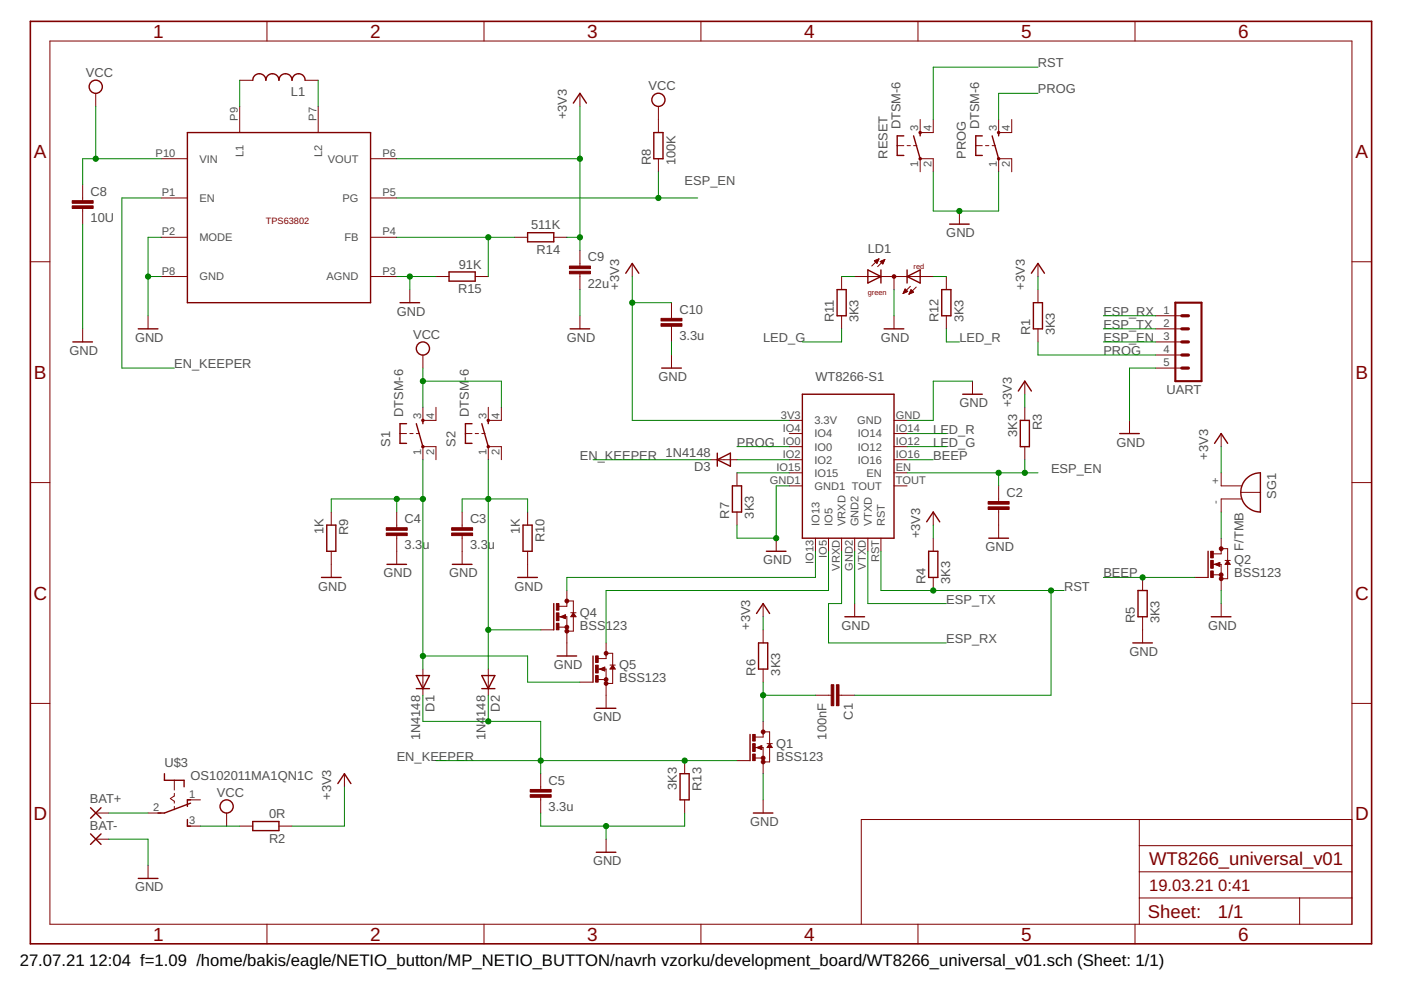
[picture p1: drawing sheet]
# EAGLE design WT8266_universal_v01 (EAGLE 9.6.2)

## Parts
BAT+  2,54/1,0  [2,54/1,0]
BAT-  2,54/1,0  [2,54/1,0]
C1  100nF  C-EUC0805  [C0805]
C2  C-EUC0805  [C0805]
C3  3.3u  C-EUC0805  [C0805]
C4  3.3u  C-EUC0805  [C0805]
C5  3.3u  C-EUC0805  [C0805]
C8  10U  C-EUC0805  [C0805]
C9  22u  C-EUC0805  [C0805]
C10  3.3u  C-EUC0805  [C0805]
D1  1N4148  [0805]
D2  1N4148  [0805]
D3  1N4148  [0805]
L1  L-USL2825P  [L2825P]
LD1  DUOLED-RG-C3MM  [DUOLED-A-3MM]
PROG  DTSM-6  [DTSM-6]
Q1  BSS123  [SOT23]
Q2  BSS123  [SOT23]
Q4  BSS123  [SOT23]
Q5  BSS123  [SOT23]
R1  3K3  R-EU_R0805  [R0805]
R2  0R  R-EU_R0805  [R0805]
R3  3K3  R-EU_R0805  [R0805]
R4  3K3  R-EU_R0805  [R0805]
R5  3K3  R-EU_R0805  [R0805]
R6  3K3  R-EU_R0805  [R0805]
R7  3K3  R-EU_R0805  [R0805]
R8  100K  R-EU_R0805  [R0805]
R9  1K  R-EU_R0805  [R0805]
R10  1K  R-EU_R0805  [R0805]
R11  3K3  R-EU_R0805  [R0805]
R12  3K3  R-EU_R0805  [R0805]
R13  3K3  R-EU_R0805  [R0805]
R14  511K  R-EU_R0805  [R0805]
R15  91K  R-EU_R0805  [R0805]
RESET  DTSM-6  [DTSM-6]
S1  DTSM-6  [DTSM-6]
S2  DTSM-6  [DTSM-6]
SG1  F/TMB  [F/TMB]
U$1  WT8266-S1  [WT8266-S1]
U$3  OS102011MA1QN1C  [OS102011MA1QN1C]
U$4  TPS63802  [VSON-HR-10]
UART  MAR05-1  [MAR05-1]

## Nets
+3V3: C9.1 C10.1 R1.2 R2.1 R3.1 R4.2 R6.2 R14.1 SG1.+ U$1.3V3(3.3V) U$4.P6(VOUT)
BEEP: Q2.1(G) R5.2 U$1.IO16
EN_KEEPER: C5.1 D1.1(C) D2.1(C) D3.1(C) Q1.1(G) R13.1 U$4.P1(EN)
ESP_EN: C2.1 R3.2 R8.1 U$1.EN U$4.P5(PG) UART.3
ESP_RX: U$1.VRXD UART.1
ESP_TX: U$1.VTXD UART.2
GND: BAT-.1(P) C2.2 C3.2 C4.2 C5.2 C8.2 C9.2 C10.2 LD1.2(C) PROG.1 Q1.2(S) Q2.2(S) Q4.2(S) Q5.2(S) R5.1 R7.1 R9.2 R10.2 R13.2 R15.2 RESET.2 U$1.GND U$1.GND1 U$1.GND2 U$4.P2(MODE) U$4.P3(AGND) U$4.P8(GND) UART.5
LED_G: R11.1 U$1.IO12
LED_R: R12.1 U$1.IO14
N$1: R14.2 R15.1 U$4.P4(FB)
N$2: C1.2 Q1.3(D) R6.1
N$3: R7.2 U$1.IO15
N$4: D3.2(A) U$1.IO2
N$5: Q4.3(D) U$1.IO13
N$6: Q5.3(D) U$1.IO5
N$7: LD1.1(AG) R11.2
N$8: Q2.3(D) SG1.-
N$9: BAT+.1(P) U$3.2(P)
N$10: C3.1 D2.2(A) Q4.1(G) R10.1 S2.1
N$11: L1.1 U$4.P9(L1)
N$12: C4.1 D1.2(A) Q5.1(G) R9.1 S1.1
N$13: L1.2 U$4.P7(L2)
N$14: LD1.3(AR) R12.2
PROG: PROG.3 R1.1 U$1.IO0 UART.4
RST: C1.1 R4.1 RESET.4 U$1.RST
VCC: C8.1 R2.2 R8.2 S1.3 S2.4 U$3.3(S) U$4.P10(VIN)
Unconnected: PROG.2 PROG.4 RESET.1 RESET.3 S1.2 S1.4 S2.2 S2.3 U$1.IO4 U$1.TOUT U$3.1(O)
